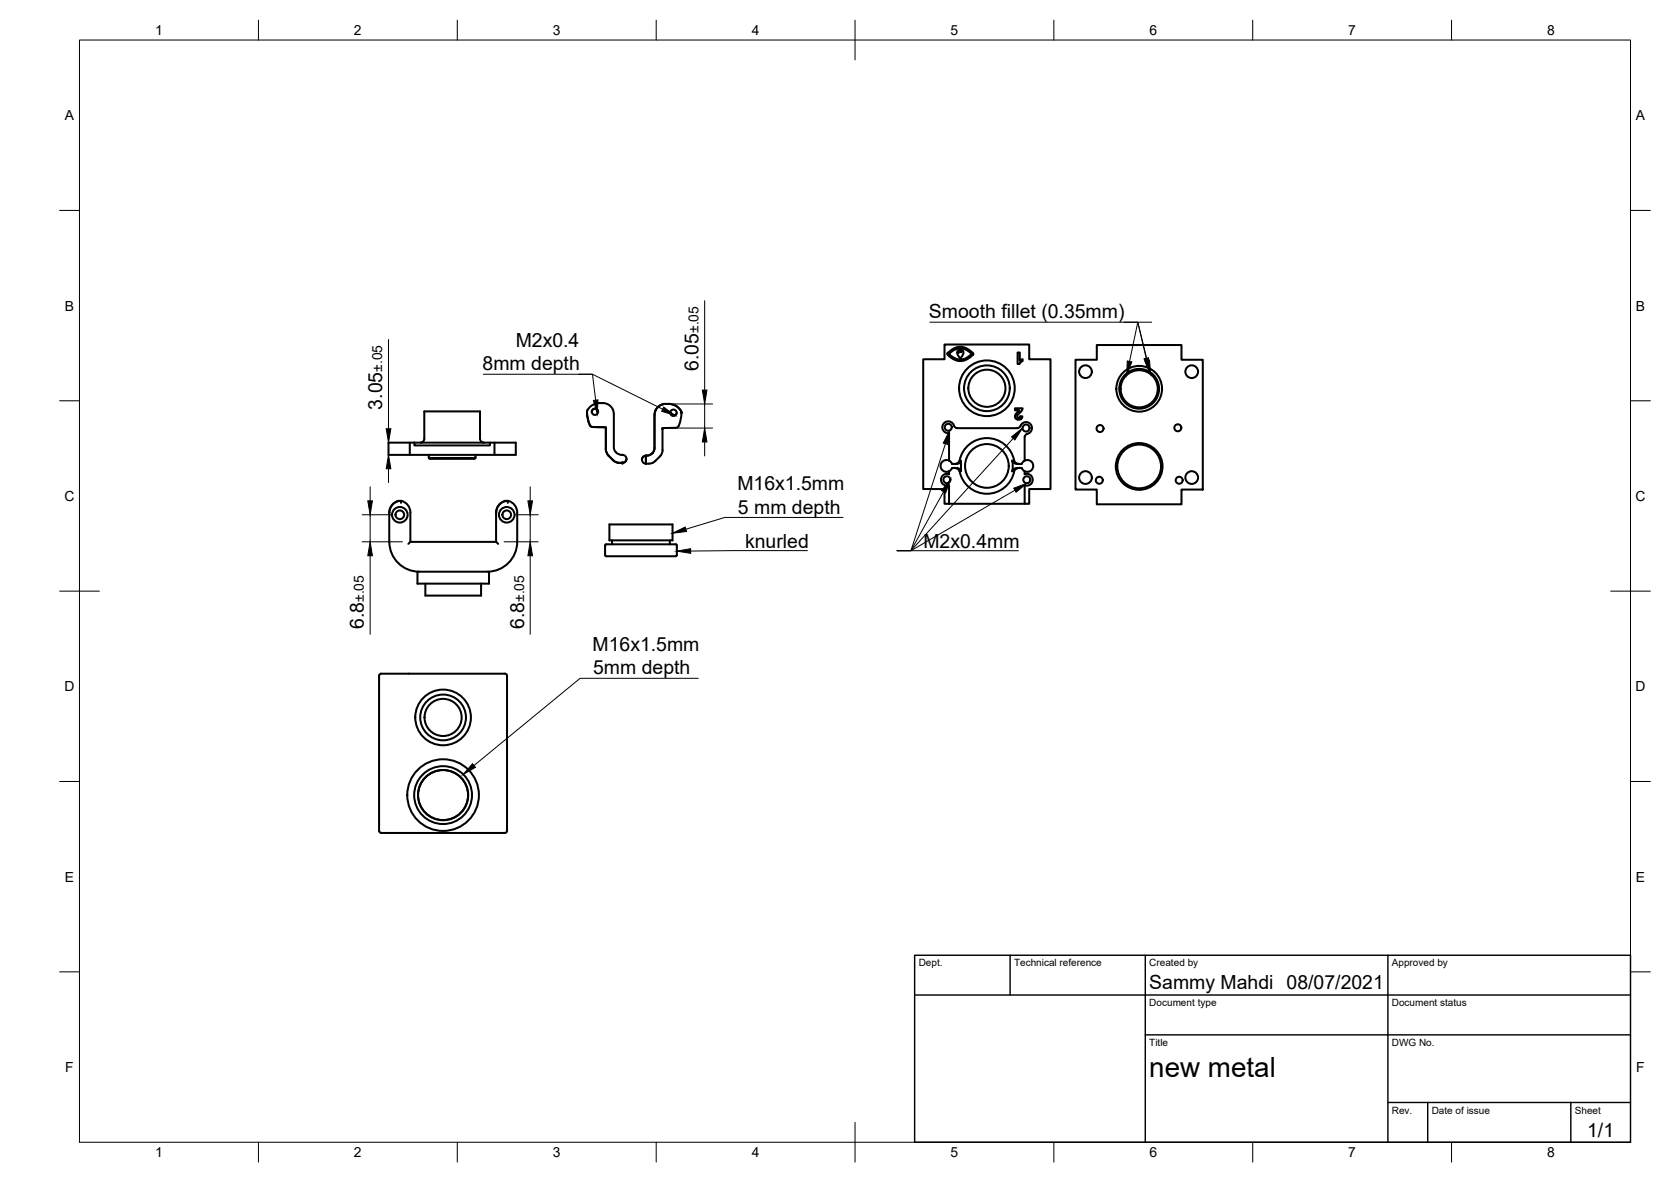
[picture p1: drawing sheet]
<svg xmlns="http://www.w3.org/2000/svg" width="420mm" height="297mm" viewBox="0 0 420 297" stroke-linecap="round" stroke-linejoin="round" font-family="sans-serif">
<!-- layer: Visible -->
<g fill="none" stroke="#000" stroke-width=".51">
<path d="M238.3 88.8l1.7-1.3 .9-.3h1.1l1.3 .5 1.4 1.1v.3l-.8 .7a3.7 3.7 0 0 1-5.7-1zM238.8 88.8l1.5-1.1 1.4-.2 1.5 .6 1.1 .8-1.3 1.1-1.4 .4-1.2-.2-1.3-.8a.41 .41 0 0 1-.3-.6zM240.8 88.6l.6-.6 .3 .3-.1 .2-.2-.2-.5 .5zM240.9 88.1l.6-.3 .7 .5v.7l-.7 1.1-.8-1.3zM255.9 88.6h.5v2.1l.7-.5v.5l-.8 .8h-.4zM270.4 90.4h5.4v-3.7h21.3v3.7h5.3v32.6h-5.3v3.7h-21.3v-3.7h-5.4zM97.7 111.2h32v3.1h-32zM103 111.2v3.1M104.2 111.2v.7h19v-.7M105.7 111.2a.97 .97 0 0 0 1-1v-6.8h14v6.8a1.01 1.01 0 0 0 1 1M107.8 114.3v.6M107.8 114.9a1.69 1.69 0 0 0 1.6 .2h10"/>
<path d="M119.6 114.9a.71 .71 0 0 1-1 .4h-10.5l-.1-.2M119.6 114.3v.6M124.3 111.2v3.1M147.6 103.5h.1M147.6 103.5l.2 1.7 .5 1.6M147.6 103.5l.2 1.7 .5 1.7M148.3 106.9l.7 .4M148.8 103.5a.79 .79 0 0 1 .8-.8 .79 .79 0 0 1 .8 .8M149 107.3l3.3 .1v5.5M149 107.3l3.3 .1M151.6 101.3a2.76 2.76 0 0 1 2.5 1.6M151.6 101.3a3.5 3.5 0 0 0-4 2.2"/>
<path d="M152.3 107.6v5.3M152.3 112.9l.1 .7a4.6 4.6 0 0 0 1.7 2l.1 .1M154.1 103l.2 1 .1 8.8a2.19 2.19 0 0 0 2.5 1.6 1.01 1.01 0 0 1 .6 1.1 1.01 1.01 0 0 1-1 .8M154.1 115.6h.1M154.2 115.7l1.1 .6h1.2M155.8 116.3h.7M156.5 116.3h.1M157.5 115.3a1.01 1.01 0 0 1-1 1M157.5 115.3h.1M161.4 115.5h.1M162.4 114.5v2M162.4 114.5h.2"/>
<path d="M162.4 116.5h.8M162.4 116.5h.1M162.4 114.5l-.7 .3-.3 .7M162.4 114.5h.1M162.4 114.5a1.01 1.01 0 0 0-1 1 1.01 1.01 0 0 0 1 1M164.1 113.8l-.8 .6-.7 .1M164.1 113.8l-.5 .5-1 .2M164.8 103.2l-.2 1v8.6l-.5 1M166.6 107.6l-.1 6.2a4.3 4.3 0 0 1-1.7 2l-.7 .5-.9 .2M167.3 101.5a3.8 3.8 0 0 1 4 1.8M167.3 101.5a2.76 2.76 0 0 0-2.5 1.6M170.1 103.7a.79 .79 0 0 1-.7 .8 .79 .79 0 0 1-.8-.8"/>
<path d="M171.3 103.7v-.3a5.6 5.6 0 0 1-1.1 4.1l-3.6 .1v.2M238.6 118.5v.7a1.5 1.5 0 0 0-2 1.4 1.5 1.5 0 0 0 2 1.4v4.6h-1.1v-3.7h-5.4v-32.6h5.4v-3.7h21.3v3.7h5.3v32.6h-5.3v3.7h-1.2v-4.6a1.49 1.49 0 0 0 2.1-1.4 1.49 1.49 0 0 0-2.1-1.4v-.7M238.6 115.7l.8 .9h.5M238.6 115.7a1.49 1.49 0 0 0-2.1 1.4 1.49 1.49 0 0 0 2.1 1.3M239.9 116.6l.8-.2 .5-.4a7.1 7.1 0 0 1 7-5.9 7.1 7.1 0 0 1 7 6l.7 .4 1 .1M239.9 117.6l.8 .2 .4 .3a7.1 7.1 0 0 0 7.1 6 7.1 7.1 0 0 0 7-6l.5-.4 .7-.1-1.2 .1-.5 .4-.2 .4M239.9 117.6l1 .1 .7 .4M239.9 117.6a.53 .53 0 0 0-.8 .5l-.5 .3M240.6 107.6h15.2M240.7 107.6l-.7-.4a1.51 1.51 0 0 0-1.6-1.4 1.51 1.51 0 0 0-1.4 1.7 1.51 1.51 0 0 0 1.6 1.4v6.8M241.6 116.1l-.8 .5h-.9M241.6 115.7v2.8"/>
<path d="M254.5 115.7l.5 .7 1.4 .2M254.5 115.7l.2 1.7-.2 1M255.2 102.6h1.9l-.5 .9a1.44 1.44 0 0 0-.8 1.3 .39 .39 0 0 0 .4 .2 .39 .39 0 0 0 .3-.4h.6l-.5 .8-.8 .1-.5-.4v-.9l1-1.1h-1.1zM255.8 107.6l.5-.2a1.75 1.75 0 0 1 2.7-1 1.55 1.55 0 0 1 .4 1.7 1.55 1.55 0 0 1-1.4 1l-.3 .7-.1 5.9M256.4 117.6h.5M256.9 117.6l.8 .8M257.7 115.7a1.49 1.49 0 0 1 2.1 1.4 1.49 1.49 0 0 1-2.1 1.3M257.7 115.7l-.8 .9M100.9 125.9l-.1 .5M100.9 125.9a2.99 2.99 0 0 0-3 3M100.9 125.9a2.99 2.99 0 0 1 2.3 2.9v7.4M102.7 136.7l.5-.5h21.6l.4 .5"/>
<path d="M124.7 128.8v7.4M127.4 125.9a2.78 2.78 0 0 0-2.6 2.9M127.7 125.9v.5M127.8 125.9a2.99 2.99 0 0 0-3 3M127.8 125.9a2.99 2.99 0 0 1 2.2 2.9v7.4a7.5 7.5 0 0 1-7.5 7.5h-17.1a7.5 7.5 0 0 1-7.5-7.5v-7.4a2.83 2.83 0 0 1 2.6-2.9M152.1 137v2.5M152.2 139.5l.2 .3M152.4 136.8h16a1.76 1.76 0 0 1 1.8 .2v2.5a1.7 1.7 0 0 1-1.8 .3h-16M152.4 136.8l-.2 .2M153.2 131.8h15.9v4h-15.9zM153.9 135.8v1M168.4 135.8v1"/>
<path d="M238.6 126.6h19M105 143.7v3h18v-3M107 146.7v3h14v-3M95.3 169.8v39M95.8 169.3h30.2a1.14 1.14 0 0 1 1.5 .5v39a1.13 1.13 0 0 1-1.5 .5h-30.2M95.8 169.3l-.4 .2-.1 .3M95.3 208.8l.1 .3 .4 .2"/>
<circle cx="248.1" cy="97.6" r="5.7"/>
<circle cx="248.1" cy="97.6" r="4.7"/>
<circle cx="248.1" cy="97.6" r="7"/>
<circle cx="272.9" cy="93.4" r="1.6"/>
<circle cx="286.4" cy="97.7" r="5"/>
<circle cx="286.4" cy="97.7" r="4.7"/>
<circle cx="286.4" cy="97.7" r="5.7"/>
<circle cx="299.6" cy="93.4" r="1.6"/>
<circle cx="149.6" cy="103.5" r=".79"/>
<circle cx="169.3" cy="103.7" r=".79"/>
<circle cx="238.4" cy="107.4" r=".88"/>
<circle cx="248.1" cy="117.1" r="5.5"/>
<circle cx="258" cy="107.6" r=".88"/>
<circle cx="276.6" cy="107.7" r=".88"/>
<circle cx="286.4" cy="117.2" r="5.5"/>
<circle cx="286.4" cy="117.2" r="5.9"/>
<circle cx="296.2" cy="107.5" r=".88"/>
<circle cx="100.5" cy="129.4" r="1.09"/>
<circle cx="100.5" cy="129.4" r="1.96"/>
<circle cx="127.4" cy="129.4" r="1.09"/>
<circle cx="127.4" cy="129.4" r="1.96"/>
<circle cx="238.1" cy="120.6" r=".88"/>
<circle cx="258.2" cy="120.6" r=".88"/>
<circle cx="272.9" cy="120" r="1.6"/>
<circle cx="276.4" cy="120.7" r=".88"/>
<circle cx="296.5" cy="120.7" r=".88"/>
<circle cx="299.6" cy="120" r="1.6"/>
<circle cx="111.4" cy="199.8" r="7.3"/>
<circle cx="111.4" cy="199.8" r="6.3"/>
<circle cx="111.4" cy="180.3" r="5.7"/>
<circle cx="111.4" cy="180.3" r="4.7"/>
<circle cx="111.4" cy="180.3" r="7"/>
<circle cx="111.4" cy="199.8" r="9"/>
</g>
<g fill="#000" stroke="#000" stroke-width=".25">
<circle cx="107.9" cy="115.1" r=".24"/>
<circle cx="119.4" cy="115.1" r=".24"/>
<circle cx="156.5" cy="116.3" r=".24"/>
<circle cx="171.3" cy="103.7" r=".24"/>
</g>
<!-- layer: Border -->
<g fill="none" stroke="#000" stroke-width=".25">
<path d="M20 10.1h390v276.9h-390zM65 5.1v5M115 5.1v5M165 5.1v5M215 5.1v10M265 5.1v5M315 5.1v5M365 5.1v5M15 52.9h5M410 52.9h5M15 100.7h5M410 100.7h5"/>
<path d="M15 148.6h10M405 148.6h10M15 196.4h5M410 196.4h5M15 244.2h5M410 244.2h5M65 287v5M115 287v5M165 287v5M215 282.1v9.9M265 287v5M315 287v5"/>
<path d="M365 287v5"/>
</g>
<!-- layer: TitleBlock -->
<path d="M230 240.1h180v46.9h-180zM230 250h180M254 240.1v9.9M288 240.1v46.9M349 240.1v46.9M288 260.1h122M349 277.1h61M359 277.1v9.9M395 277.1v9.9" fill="none" stroke="#000" stroke-width=".36"/>
<!-- layer: Dimensions -->
<g fill="none" stroke="#000" stroke-width=".25">
<path d="M177.2 75.6v22.4M97.7 85.3v22.4M97.7 111.2v3.1M97.7 117.8v3.5M168.6 107.6h10.6M169.3 101.5h9.9M177.2 101.5v6.1M177.2 111.1v3.5M91.1 129.4h7.4M91.1 136.2h10.1M93.1 122.4v3.5M93.1 129.4v6.8"/>
<path d="M93.1 139.7v19.7M126.7 136.2h8.6M129.4 129.4h5.9M133.3 122.4v3.5M133.3 129.4v6.8M133.3 139.7v19.7"/>
</g>
<path d="M176.6 98h1.2l-.6 3.5zM97.7 114.3l.6 3.5h-1.2zM97.1 107.7h1.2l-.6 3.5zM177.2 107.6l.6 3.5h-1.2zM92.5 125.9h1.1l-.5 3.5zM93.1 136.2l.5 3.5h-1.1zM132.7 125.9h1.2l-.6 3.5zM133.3 136.2l.6 3.5h-1.2z" fill="#000" stroke="#000" stroke-width=".25"/>
<!-- layer: Annotations -->
<path d="M283.4 90.7l1.2 .2-1.3 3.3zM287.7 90.2l1.1-.3 .2 3.5zM287.9 90.8l1.1-.3 .3 3.5zM149.2 100.6l1.1-.1-.1 3.5zM166.9 102.3l2.9 2.1-3.4-1zM238.8 108.2l-.5 3.5-1.1-.4zM254.3 109.8l2.8-2.2-1.9 3zM169.1 134l3.2-1.6 .3 1.2zM170.2 138.5l3.5-.6v1.2zM239 120.5l-1.2 3.4-1.1-.6zM254.9 122.7l3.3-1.3-2.7 2.3zM118.8 191.9l.7 .9-3 1.8z" fill="#000" stroke="#000" stroke-width=".25"/>
<path d="M121.5 94.1h27.5l17.6 8.7M145.5 94.1h3.5l.8 6.5M233.8 81h52.3l2.1 9M282.6 81h3.5l2.4 9.6M289.6 81h-3.5l-2.1 9.8M237.7 111.5l-8.7 26.9h27.1M254.8 110.2l-25.8 28.2h-3.4M203 138.4l-29.3 .1M212 130h-29.8l-9.8 3M237.3 123.6l-8.3 14.8h-3.4M255.2 123.2l-26.2 15.2h-3.4M175.6 170.5h-29.7l-26.7 21.9" fill="none" stroke="#000" stroke-width=".25"/>
<text font-size="7" x="289" y="270.6">new metal</text>
<g font-size="4.9">
<text x="233.6" y="79.9">Smooth fillet (0.35mm)</text>
<text x="129.7" y="87.2">M2x0.4</text>
<text x="121.3" y="93.1">8mm depth</text>
<text x="175.6" y="93.2" transform="rotate(-90 175.6 93.2)">6.05</text>
<text x="96.1" y="102.9" transform="rotate(-90 96.1 102.9)">3.05</text>
<text x="185.4" y="123.2">M16x1.5mm</text>
<text x="185.5" y="129.1">5 mm depth</text>
<text x="187.3" y="137.7">knurled</text>
<text x="232.2" y="137.7">M2x0.4mm</text>
<text x="91.5" y="158.1" transform="rotate(-90 91.5 158.1)">6.8</text>
<text x="131.8" y="158.1" transform="rotate(-90 131.8 158.1)">6.8</text>
<text x="149" y="163.7">M16x1.5mm</text>
<text x="149.1" y="169.5">5mm depth</text>
<text x="289" y="248.5">Sammy Mahdi 08/07/2021</text>
<text x="399.1" y="285.7">1/1</text>
</g>
<g font-size="3.5">
<text x="39" y="8.8">1</text>
<text x="89" y="8.8">2</text>
<text x="139" y="8.8">3</text>
<text x="189" y="8.8">4</text>
<text x="239" y="8.8">5</text>
<text x="289" y="8.8">6</text>
<text x="339" y="8.8">7</text>
<text x="389" y="8.8">8</text>
<text x="16.3" y="30.2">A</text>
<text x="411.3" y="30.2">A</text>
<text x="16.3" y="78">B</text>
<text x="175.6" y="83.7" transform="rotate(-90 175.6 83.7)">±.05</text>
<text x="411.3" y="78">B</text>
<text x="96.1" y="93.4" transform="rotate(-90 96.1 93.4)">±.05</text>
<text x="16.2" y="125.9">C</text>
<text x="411.2" y="125.9">C</text>
<text x="91.5" y="151.3" transform="rotate(-90 91.5 151.3)">±.05</text>
<text x="131.8" y="151.3" transform="rotate(-90 131.8 151.3)">±.05</text>
<text x="16.2" y="173.7">D</text>
<text x="411.2" y="173.7">D</text>
<text x="16.3" y="221.6">E</text>
<text x="411.3" y="221.6">E</text>
<text x="16.4" y="269.4">F</text>
<text x="411.4" y="269.4">F</text>
<text x="39" y="290.8">1</text>
<text x="89" y="290.8">2</text>
<text x="139" y="290.8">3</text>
<text x="189" y="290.8">4</text>
<text x="239" y="290.8">5</text>
<text x="289" y="290.8">6</text>
<text x="339" y="290.8">7</text>
<text x="389" y="290.8">8</text>
</g>
<g font-size="2.5">
<text x="231" y="242.9">Dept.</text>
<text x="255" y="242.9">Technical reference</text>
<text x="289" y="242.9">Created by</text>
<text x="350" y="242.9">Approved by</text>
<text x="289" y="252.8">Document type</text>
<text x="350" y="252.8">Document status</text>
<text x="289" y="262.9">Title</text>
<text x="350" y="262.9">DWG No.</text>
<text x="350" y="279.9">Rev.</text>
<text x="360" y="279.9">Date of issue</text>
<text x="396" y="279.9">Sheet</text>
</g>
</svg>
